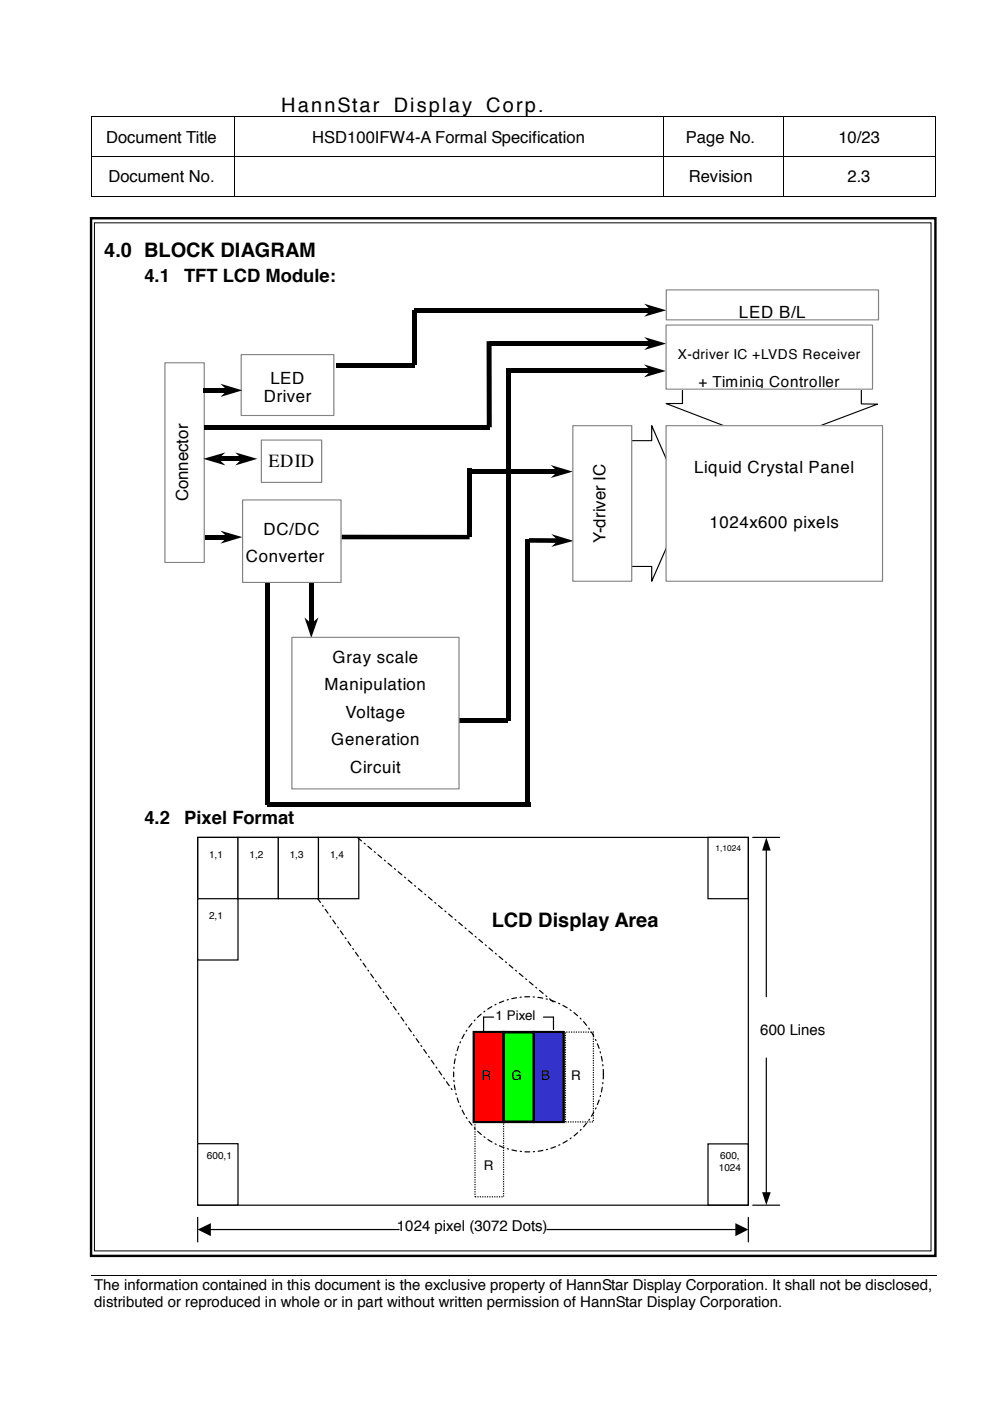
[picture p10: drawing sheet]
<svg xmlns="http://www.w3.org/2000/svg" width="210mm" height="297mm" viewBox="0 0 210 297" stroke-linecap="round" stroke-linejoin="round" font-family="sans-serif">
<g fill="#000">
<path d="M19.4 24.7h.2v.1h-.2zM19.4 33.1h.2v.2h-.2zM49.5 24.7h.2v.1h-.2zM49.5 33.1h.2v.2h-.2zM59.1 24.7h.1v.1h-.1zM140.5 24.7h.2v.1h-.2zM140.5 33.1h.2v.2h-.2zM165.9 24.7h.2v.1h-.2zM165.9 33.1h.2v.2h-.2zM198.2 24.7h.1v.1h-.1zM198.2 33.1h.1v.2h-.1zM19.4 41.6h.2v.2h-.2z"/>
<path d="M49.5 41.6h.2v.2h-.2zM140.5 41.6h.2v.2h-.2zM165.9 41.6h.2v.2h-.2zM198.2 41.6h.1v.2h-.1zM198.5 270.4v.2z"/>
</g>
<g fill="none" stroke="#000" stroke-width=".21">
<path d="M19.5 24.8v8.3M19.5 33.3v8.3M19.6 24.8h29.9M19.6 33.2h29.9M49.6 24.8v8.3M49.6 33.3v8.3M49.7 24.8h9.4M49.7 33.2h90.8M59.2 24.8h81.3M140.6 24.8v8.3M140.6 33.3v8.3M140.7 24.8h25.2"/>
<path d="M140.7 33.2h25.2M166 24.8v8.3M166 33.3v8.3M166.1 24.8h32.1M166.1 33.2h32.1M198.2 24.8v8.3M198.2 33.3v8.3M19.6 41.7h29.9M49.7 41.7h90.8M140.7 41.7h25.2M166.1 41.7h32.1M19.3 270.5h179.2"/>
</g>
<g fill="#fff">
<path d="M19.3 277.9l179.2 .1z"/>
<path d="M198.5 270.6v7.3z"/>
<path d="M198.5 277.9v.1z"/>
</g>
<path d="M19.3 46.3h179v220h-179z" fill="none" stroke="#000" stroke-width=".51"/>
<path d="M20 47.2h177.4v218h-177.4z" fill-rule="evenodd" fill="#fff"/>
<path d="M20 47.2h177.4v218h-177.4z" fill="none" stroke="#000" stroke-width=".21"/>
<path d="M154.6 69.8l2.3 4.2" fill="none" stroke="#fff" stroke-width=".25"/>
<g fill="#fff">
<path d="M156 74.3l1.6-.8 1.1 4z"/>
<path d="M41.9 177.5h8.6v13h-8.6z" fill-rule="evenodd"/>
</g>
<path d="M41.9 177.5h8.6v13h-8.6z" fill="none" stroke="#000" stroke-width=".25"/>
<path d="M150.1 177.5h8.6v13h-8.6z" fill-rule="evenodd" fill="#fff"/>
<path d="M150.1 177.5h8.6v13h-8.6z" fill="none" stroke="#000" stroke-width=".25"/>
<path d="M150.1 242.5h8.6v13h-8.6z" fill-rule="evenodd" fill="#fff"/>
<path d="M41.9 177.5h116.8v78h-116.8zM159.6 177.5h5.7M162.5 180.2v31.1M162.5 224.3v28.6M150.1 242.5h8.6v13h-8.6zM159.6 255.5h5.7" fill="none" stroke="#000" stroke-width=".25"/>
<path d="M162.5 177.5l.9 2.8h-1.8zM161.6 252.8h1.8l-.9 2.7z" fill="#000"/>
<path d="M41.9 190.5h8.6v13h-8.6z" fill-rule="evenodd" fill="#fff"/>
<path d="M41.9 190.5h8.6v13h-8.6z" fill="none" stroke="#000" stroke-width=".25"/>
<path d="M50.5 177.5h8.5v13h-8.5z" fill-rule="evenodd" fill="#fff"/>
<path d="M50.5 177.5h8.5v13h-8.5z" fill="none" stroke="#000" stroke-width=".25"/>
<path d="M59 177.5h8.5v13h-8.5z" fill-rule="evenodd" fill="#fff"/>
<path d="M59 177.5h8.5v13h-8.5z" fill="none" stroke="#000" stroke-width=".25"/>
<path d="M67.5 177.5h8.6v13h-8.6z" fill-rule="evenodd" fill="#fff"/>
<path d="M67.5 177.5h8.6v13h-8.6zM41.9 258.1v5.2M158.7 258.1v5.2M44.6 260.7h40M116 260.7h40" fill="none" stroke="#000" stroke-width=".25"/>
<path d="M41.9 260.7l2.8-1.4v2.8zM155.9 259.3l2.8 1.4-2.8 1.4z" fill="#000"/>
<path d="M41.9 242.5h8.6v13h-8.6z" fill-rule="evenodd" fill="#fff"/>
<path d="M41.9 242.5h8.6v13h-8.6z" fill="none" stroke="#000" stroke-width=".25"/>
<path d="M119.9 218.8h5.9v19.1h-5.9z" fill-rule="evenodd" fill="#fff"/>
<path d="M119.9 218.8h5.9v19.1h-5.9z" fill="none" stroke="#000" stroke-width=".25" stroke-dasharray=".3 .3" stroke-linecap="butt"/>
<path d="M100.7 237.9h6.1v15.8h-6.1z" fill-rule="evenodd" fill="#fff"/>
<path d="M100.7 237.9h6.1v15.8h-6.1z" fill="none" stroke="#000" stroke-width=".25" stroke-dasharray=".3 .3" stroke-linecap="butt"/>
<path d="M113.2 218.8h6.3v19.1h-6.3z" fill-rule="evenodd" fill="#33c"/>
<path d="M113.2 218.8h6.3v19.1h-6.3z" fill="none" stroke="#000" stroke-width=".51"/>
<path d="M100.5 218.8h6.3v19.1h-6.3z" fill-rule="evenodd" fill="#f00"/>
<path d="M100.5 218.8h6.3v19.1h-6.3z" fill="none" stroke="#000" stroke-width=".51"/>
<path d="M106.8 218.8h6.4v19.1h-6.4z" fill-rule="evenodd" fill="#0f0"/>
<path d="M106.8 218.8h6.4v19.1h-6.4z" fill="none" stroke="#000" stroke-width=".51"/>
<path d="M75.9 177.6l41.4 34.9M67.4 190.5l28.8 41M100.8 216.1a15.7 15.7 0 0 1 16-4 15.7 15.7 0 0 1 10.8 12.3 16.2 16.2 0 0 1-18.8 19.5 16.7 16.7 0 0 1-8-27.8z" fill="none" stroke="#000" stroke-width=".25" stroke-dasharray="1 .8 .3 .8"/>
<path d="M104.6 215.6h-2.1v3.2M115.2 215.6h2.1v2.7" fill="none" stroke="#000" stroke-width=".25"/>
<path d="M153 79.2l2.2 3.9" fill="none" stroke="#fff" stroke-width=".24"/>
<path d="M154.3 83.4l1.6-.7 1 3.6z" fill="#fff"/>
<path d="M103.2 72.3h1l.1 18.3h-1.1zM65.5 123.6h1v8.7h-1z" fill="#000"/>
<path d="M64.6 130.9l1.4 1.3 1.5-1.3-1.5 4.4z" fill="#000"/>
<path d="M72.5 113.9h10.4" fill="none" stroke="#fff" stroke-width=".24"/>
<path d="M72.5 113.4h6.2v.9h-6.2z" fill="#fff"/>
<path d="M103.7 72.3h34.4v1h-34.4zM99.1 99.3h1v14.6h-1zM99.6 99.5h18.7v1h-18.7zM56.6 170.1h55.9v.9h-55.9z" fill="#000"/>
<path d="M136.6 71.5l4.7 1.4-4.7 1.3 1.4-1.3zM116.8 98.6l4.7 1.4-4.7 1.3 1.4-1.3z" fill="#000"/>
<path d="M128.7 93.4h9.5v-3.1l7.2 16.5-7.2 16.4v-3.1h-9.5z" fill-rule="evenodd" fill="#fff"/>
<path d="M128.7 93.4h9.5v-3.1l7.2 16.5-7.2 16.4v-3.1h-9.5z" fill="none" stroke="#000" stroke-width=".24"/>
<path d="M144.7 78.6l37.9 .1v6.9l3.5 .1-22.5 8.4-22.4-8.5h3.5z" fill-rule="evenodd" fill="#fff"/>
<path d="M144.7 78.6l37.9 .1v6.9l3.5 .1-22.5 8.4-22.4-8.5h3.5z" fill="none" stroke="#000" stroke-width=".24"/>
<path d="M43.1 113.5h5.2v.9h-5.2zM97.4 152.2h10.3v1h-10.3zM107.4 78.1h1v74.8h-1zM56.1 123.6h1v46.9h-1zM111.4 114.3h1v55.7h-1z" fill="#000"/>
<path d="M46.7 112.5l4.7 1.4-4.7 1.4 1.5-1.4z" fill="#000"/>
<path d="M51.4 106h20.9v17.5h-20.9z" fill-rule="evenodd" fill="#fff"/>
<path d="M51.4 106h20.9v17.5h-20.9z" fill="none" stroke="#808080" stroke-width=".24"/>
<path d="M35 76.9h8.3v42.4h-8.3z" fill-rule="evenodd" fill="#fff"/>
<path d="M35 76.9h8.3v42.4h-8.3z" fill="none" stroke="#808080" stroke-width=".24"/>
<path d="M61.9 135.1h35.4v32.2h-35.4z" fill-rule="evenodd" fill="#fff"/>
<path d="M61.9 135.1h35.4v32.2h-35.4z" fill="none" stroke="#808080" stroke-width=".24"/>
<path d="M141.2 90.3h45.9v32.9h-45.9z" fill-rule="evenodd" fill="#fff"/>
<path d="M141.2 90.3h45.9v32.9h-45.9z" fill="none" stroke="#808080" stroke-width=".24"/>
<path d="M107.9 78.1h30.2v1h-30.2zM112.2 114.1h6.2v1h-6.2z" fill="#000"/>
<path d="M136.5 77.3l4.7 1.4-4.7 1.3 1.5-1.3zM116.9 113.2l4.7 1.5-4.7 1.3 1.5-1.4z" fill="#000"/>
<path d="M141.2 68.9h43.8v13.6h-43.8z" fill-rule="evenodd" fill="#fff"/>
<path d="M141.2 68.9h43.8v13.6h-43.8z" fill="none" stroke="#808080" stroke-width=".24"/>
<path d="M121.5 90.3h12.4v32.9h-12.4z" fill-rule="evenodd" fill="#fff"/>
<path d="M121.5 90.3h12.4v32.9h-12.4z" fill="none" stroke="#808080" stroke-width=".24"/>
<path d="M55.4 93.3h12.8v9h-12.8z" fill-rule="evenodd" fill="#fff"/>
<path d="M55.4 93.3h12.8v9h-12.8z" fill="none" stroke="#808080" stroke-width=".24"/>
<path d="M141.3 61.5h45v6.3h-45z" fill-rule="evenodd" fill="#fff"/>
<path d="M141.3 61.5h45v6.3h-45z" fill="none" stroke="#808080" stroke-width=".24"/>
<path d="M51.1 75.2h19.7v12.9h-19.7z" fill-rule="evenodd" fill="#fff"/>
<path d="M51.1 75.2h19.7v12.9h-19.7z" fill="none" stroke="#808080" stroke-width=".24"/>
<path d="M71.2 76.9h16.7v1h-16.7zM87.4 65.7h1v11.7h-1zM87.9 65.3h50.2v1h-50.2zM43.1 82.3h5.2v.9h-5.2zM43.3 90.1h60.4v1h-60.4zM46.2 96.8h5.2v1h-5.2zM72.5 113.4h27.1v.9h-27.1z" fill="#000"/>
<path d="M136.6 64.4l4.7 1.4-4.7 1.3 1.4-1.3zM46.7 81.4l4.7 1.4-4.7 1.4 1.5-1.4zM43.1 97.3l4.7-1.4-1.5 1.4 1.5 1.4zM49.9 95.9l4.7 1.4-4.7 1.4 1.4-1.4z" fill="#000"/>
<g font-size="4.2">
<text x="59.6" y="23.8">HannStar</text>
<text x="83.5" y="23.8">Display</text>
<text x="103.1" y="23.8">Corp.</text>
<text x="22.1" y="54.5">4.0 BLOCK DIAGRAM</text>
<text x="104.3" y="196.5">LCD Display Area</text>
</g>
<g font-size="3.9">
<text x="30.6" y="59.8">4.1</text>
<text x="39.1" y="59.8">TFT LCD Module:</text>
<text x="56.9" y="99">EDID</text>
<text x="30.6" y="174.8">4.2</text>
<text x="39.1" y="174.8">Pixel Format</text>
</g>
<g font-size="3.6">
<text x="156.7" y="67.4">LED B/L</text>
<text x="57.3" y="81.4">LED</text>
<text x="55.9" y="85.3">Driver</text>
<text x="147.2" y="100.3">Liquid Crystal Panel</text>
<text x="39.9" y="106.3" transform="rotate(-90 39.9 106.3)">Connector</text>
<text x="55.8" y="113.3">DC/DC</text>
<text x="150.4" y="111.9">1024x600 pixels</text>
<text x="52.1" y="119.1">Converter</text>
<text x="128.4" y="115.1" transform="rotate(-90 128.4 115.1)">Y-driver IC</text>
<text x="70.5" y="140.5">Gray scale</text>
<text x="68.8" y="146.4">Manipulation</text>
<text x="73.3" y="152.2">Voltage</text>
<text x="70.2" y="158">Generation</text>
<text x="74.3" y="163.8">Circuit</text>
</g>
<g font-size="3.5">
<text x="22.5" y="30.2">Document Title</text>
<text x="66.2" y="30.2">HSD100IFW4-A Formal Specification</text>
<text x="145.4" y="30.2">Page No.</text>
<text x="177.8" y="30.2">10/23</text>
<text x="23" y="38.7">Document No.</text>
<text x="146" y="38.7">Revision</text>
<text x="179.7" y="38.7">2.3</text>
</g>
<g font-size="3.2">
<text x="148.1" y="82">+ Timinig Controller</text>
<text x="161.2" y="219.5">600 Lines</text>
<text x="84.2" y="260.9">1024 pixel (3072 Dots)</text>
<text x="20" y="273.5">The information contained in this document is the exclusive property of HannStar Display Corporation. It shall not be disclosed,</text>
<text x="20" y="277.2">distributed or reproduced in whole or in part without written permission of HannStar Display Corporation.</text>
</g>
<text font-size="2.9" x="143.7" y="76.1">X-driver IC +LVDS Receiver</text>
<g font-size="2.8">
<text x="105.1" y="216.3">1 Pixel</text>
<text x="102.1" y="229">R</text>
<text x="108.5" y="229">G</text>
<text x="114.8" y="229">B</text>
<text x="121.1" y="229">R</text>
<text x="102.6" y="248.1">R</text>
</g>
<g font-size="2.1">
<text x="44.3" y="181.9">1,1</text>
<text x="52.9" y="181.9">1,2</text>
<text x="61.4" y="181.9">1,3</text>
<text x="70" y="181.9">1,4</text>
<text x="44.3" y="194.9">2,1</text>
<text x="43.9" y="245.7">600,1</text>
<text x="152.7" y="245.7">600,</text>
<text x="152.4" y="248.2">1024</text>
</g>
<text font-size="1.8" x="151.7" y="180.4">1,1024</text>
</svg>
